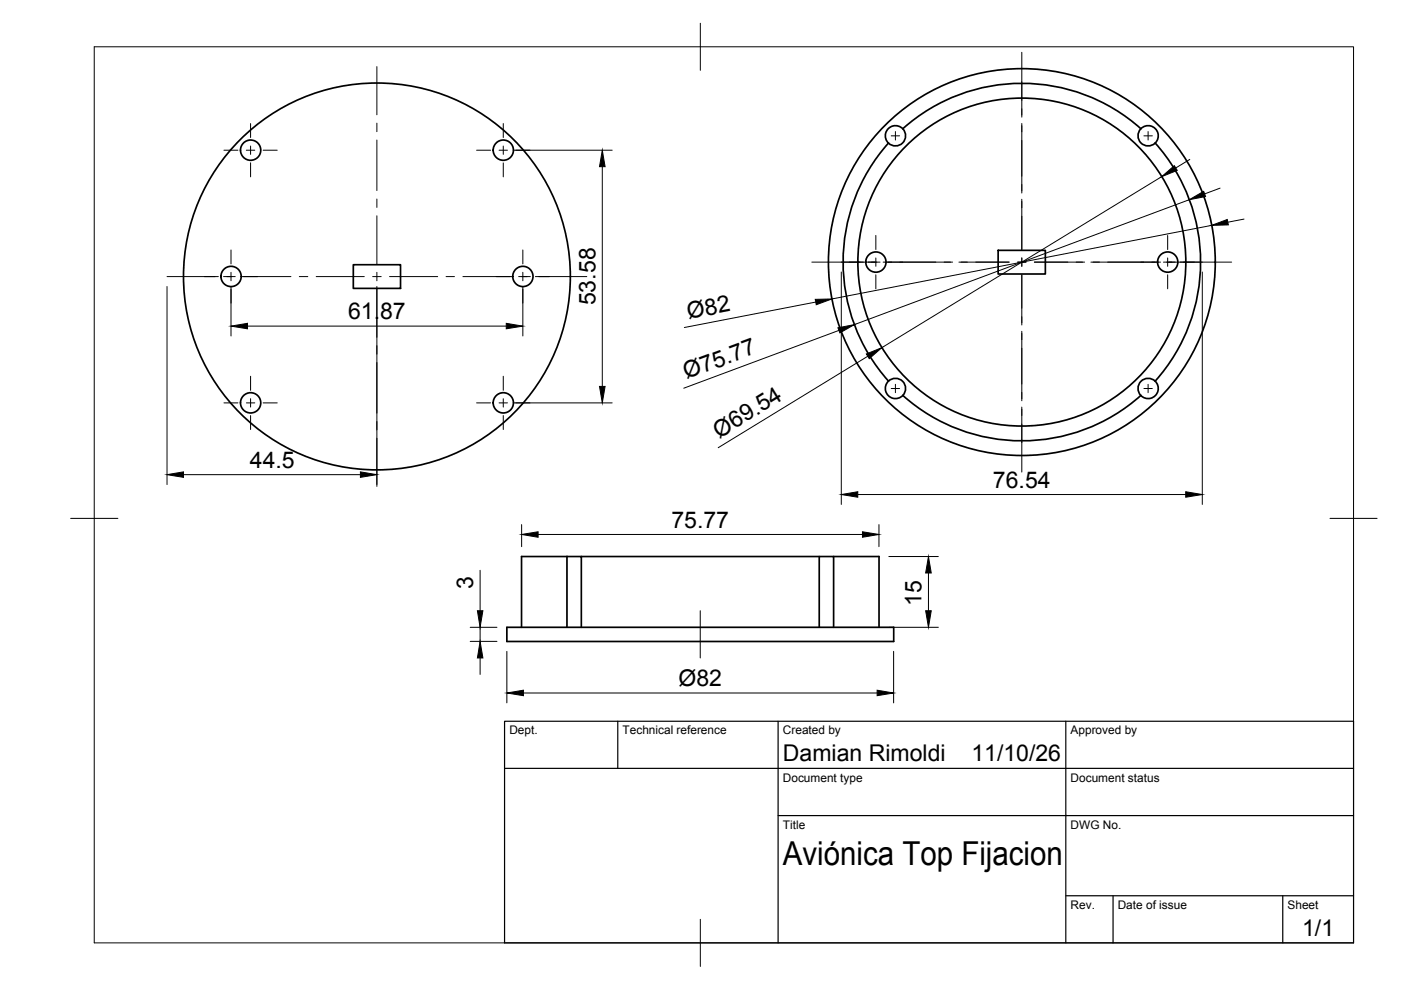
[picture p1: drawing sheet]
<svg xmlns="http://www.w3.org/2000/svg" width="297mm" height="210mm" viewBox="0 0 297 210" stroke-linecap="round" stroke-linejoin="round" font-family="sans-serif">
<!-- layer: Visible -->
<g fill="none" stroke="#000" stroke-width=".36">
<path d="M188.4 30.3a37.9 37.9 0 0 0 0 50.5M191.4 27.3a37.9 37.9 0 0 1 50.5 0M244.9 30.3a37.9 37.9 0 0 1 0 50.5M74.9 56.1h10v5h-10zM211.6 53.1h10v5h-10zM188.4 80.8a2.15 2.15 0 0 0-.1 3.1 2.15 2.15 0 0 0 3.1-.1M188.4 80.8a2.15 2.15 0 0 1 3 0 2.15 2.15 0 0 1 0 3M191.4 83.8a37.9 37.9 0 0 0 50.5 0M120.2 118h3.1v15M120.2 118h-9.6v15M120.2 118v15M123.3 118h50.4"/>
<path d="M176.7 118h9.7v15M107.5 133h82v3h-82zM173.7 133v-15h3v15"/>
<circle cx="53.1" cy="31.8" r="2.15"/>
<circle cx="106.7" cy="31.8" r="2.15"/>
<circle cx="189.9" cy="28.8" r="2.15"/>
<circle cx="243.4" cy="28.8" r="2.15"/>
<circle cx="49" cy="58.6" r="2.15"/>
<circle cx="79.9" cy="58.6" r="41"/>
<circle cx="110.9" cy="58.6" r="2.15"/>
<circle cx="185.7" cy="55.6" r="2.15"/>
<circle cx="216.6" cy="55.6" r="41"/>
<circle cx="216.7" cy="55.6" r="34.8"/>
<circle cx="247.6" cy="55.6" r="2.15"/>
<circle cx="53.1" cy="85.4" r="2.15"/>
<circle cx="106.7" cy="85.4" r="2.15"/>
<circle cx="243.4" cy="82.4" r="2.15"/>
</g>
<!-- layer: BORDER -->
<path d="M20 9.9h267v190h-267zM148.5 4.9v10M15 109.9h10M282 109.9h10M148.5 194.9v10" fill="none" stroke="#000" stroke-width=".21"/>
<!-- layer: TITLEBLOCK -->
<path d="M107 152.9h180v47h-180zM131 152.9v10M165 152.9v47M226 152.9v47M107 162.9h180M165 172.9h122M226 189.9h61M236 189.9v10M272 189.9v10" fill="none" stroke="#000" stroke-width=".25"/>
<!-- layer: Smart Centers -->
<g fill="none" stroke="#000" stroke-width=".21">
<path d="M79.9 14.1v10.2M216.6 11.1v13.7M47.5 31.8h2.9M52.2 31.8h1.8M53.1 26.2v3M53.1 31v1.7M53.1 34.5v3M55.8 31.8h3M79.9 26.1v1.8M79.9 29.7v10.7M101 31.8h3M105.8 31.8h1.8"/>
<path d="M106.7 26.2v3M106.7 31v1.7M106.7 34.5v3M109.4 31.8h3M189 28.8h1.7M189.8 27.9v1.8M216.6 26.2v14.7M242.5 28.8h1.8M243.4 27.9v1.8M35.4 58.6h10.9M47.4 58.6h2.5M49 53v3"/>
<path d="M49 57.7v1.8M51 58.6h10.7M63.5 58.6h1.8M67 58.6h10.2M79 58.6h1.8M79.9 42.2v1.8M79.9 45.8v10.2M79.9 57.7v1.8M82.6 58.6h10.2M94.6 58.6h1.8M98.1 58.6h10.8M110 58.6h2.4"/>
<path d="M110.8 53v3M110.8 57.7v1.8M113.5 58.6h10.9M172.1 55.6h14.5M185.7 49.9v3M185.7 54.7v1.8M185.7 58.3v2.9M187.2 55.6h14.8M203.3 55.6h10.7M215.8 55.6h1.7M216.6 42.2v10.7M216.6 54.7v1.8"/>
<path d="M216.6 58.3v10.6M219.3 55.6h10.7M231.3 55.6h14.7M246.7 55.6h14.4M247.6 49.9v3M247.6 54.7v1.8M247.6 58.3v2.9M49 61.3v3M53.1 79.8v3M79.9 61.3v10.2M79.9 73.3v1.8M79.9 76.9v10.7"/>
<path d="M106.7 79.8v3M110.8 61.3v3M216.6 70.2v14.8M47.5 85.4h2.9M52.2 85.4h1.8M53.1 84.5v1.8M53.1 88.1v3M55.8 85.4h3M79.9 89.4v1.8M79.9 92.9v10.2M101 85.4h3M105.8 85.4h1.8"/>
<path d="M106.7 84.5v1.8M106.7 88.1v3M109.4 85.4h3M189 82.4h1.7M189.8 81.5v1.8M216.6 86.3v13.8M242.5 82.4h1.8M243.4 81.5v1.8M148.5 129.5v10"/>
</g>
<!-- layer: FD_Dimensions -->
<g fill="none" stroke="#000" stroke-width=".21">
<path d="M108.8 31.8h21M127.7 35.3v46.6M246.3 37.5l-59.3 36.2M252.3 33.8l-3 1.8M258.7 39.9l-3.3 1.2M178.4 57.7v49.2M252.1 42.3l-71 26.5M254.9 57.7v49.2M256.9 47.8l-80.5 15.6M263.8 46.5l-3.5 .6M35.4 60.7v42M49 60.7v10.5"/>
<path d="M52.5 69.1h54.8M79.9 60.7v42M110.8 60.7v10.5M173 64l-27.9 5.4M177.9 70.1l-32.9 12.2M184 75.5l-31.7 19.4M108.8 85.4h21M38.9 100.6h37.5M110.6 111.2v4.7M114.1 113.3h68.8M181.9 104.9h69.5M186.4 111.2v4.7"/>
<path d="M188.4 118h10.5M99.7 133h5.7M99.7 136h5.7M101.8 120.9v8.6M101.8 133v3M101.8 139.5v3.5M107.5 138.1v10.9M188.4 133h10.5M189.5 138.1v10.9M196.8 121.5v8M111 146.9h75"/>
</g>
<g fill="#000" stroke="#000" stroke-width=".21">
<path d="M127.7 31.8l.6 3.5h-1.2zM246.3 37.5l2.7-2.4 .6 1zM252.1 42.3l3.1-1.7 .4 1.1zM256.9 47.8l3.3-1.3 .2 1.2zM49 69.1l3.5-.5v1.1zM107.3 68.6l3.5 .5-3.5 .6zM172.8 63.5l3.6-.1-3.3 1.2zM177.7 69.5l3.4-.7-3 1.8zM183.7 75l3.3-1.3-2.7 2.3zM127.1 81.9h1.2l-.6 3.5zM35.4 100.6l3.5-.6v1.2zM76.4 100l3.5 .6-3.5 .6z"/>
<path d="M110.6 113.3l3.5-.6v1.2zM178.4 104.9l3.5-.6v1.1zM182.9 112.7l3.5 .6-3.5 .6zM251.4 104.3l3.5 .6-3.5 .5zM101.8 136l.6 3.5h-1.2zM101.2 129.5h1.2l-.6 3.5zM196.8 118l.6 3.5h-1.1zM196.3 129.5h1.1l-.6 3.5zM107.5 146.9l3.5-.6v1.2zM186 146.3l3.5 .6-3.5 .6z"/>
</g>
<text font-size="7" x="166" y="183.4">Aviónica Top Fijacion</text>
<g font-size="4.9">
<text x="126.2" y="64.7" transform="rotate(-90 126.2 64.7)">53.58</text>
<text x="73.8" y="67.7">61.87</text>
<text x="146" y="67.7" transform="rotate(-11 146 67.7)">Ø82</text>
<text x="145.6" y="80.4" transform="rotate(-20 145.6 80.4)">Ø75.77</text>
<text x="152.5" y="93" transform="rotate(-31 152.5 93)">Ø69.54</text>
<text x="53" y="99.2">44.5</text>
<text x="210.5" y="103.4">76.54</text>
<text x="142.3" y="111.9">75.77</text>
<text x="100.3" y="124.8" transform="rotate(-90 100.3 124.8)">3</text>
<text x="195.4" y="128.4" transform="rotate(-90 195.4 128.4)">15</text>
<text x="143.9" y="145.4">Ø82</text>
<text x="166" y="161.4">Damian Rimoldi</text>
<text x="206" y="161.4">11/10/26</text>
<text x="276.1" y="198.6">1/1</text>
</g>
<g font-size="2.5">
<text x="108" y="155.7">Dept.</text>
<text x="132" y="155.7">Technical reference</text>
<text x="166" y="155.7">Created by</text>
<text x="227" y="155.7">Approved by</text>
<text x="166" y="165.7">Document type</text>
<text x="227" y="165.7">Document status</text>
<text x="166" y="175.7">Title</text>
<text x="227" y="175.7">DWG No.</text>
<text x="227" y="192.7">Rev.</text>
<text x="237" y="192.7">Date of issue</text>
<text x="273" y="192.7">Sheet</text>
</g>
</svg>
